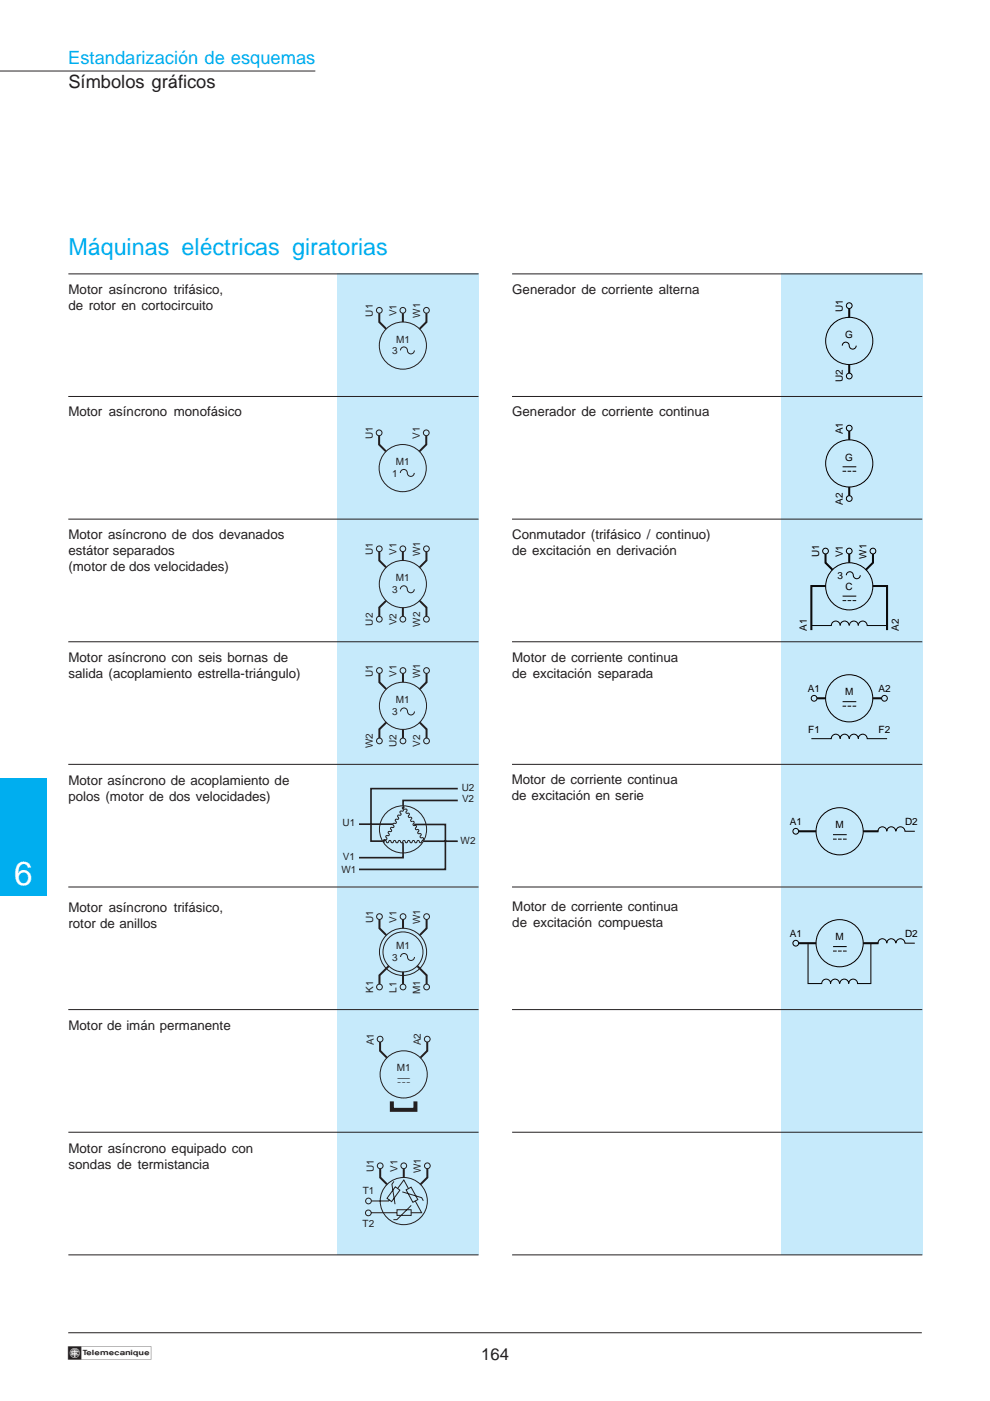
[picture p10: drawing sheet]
<svg xmlns="http://www.w3.org/2000/svg" width="210mm" height="297mm" viewBox="0 0 210 297" stroke-linecap="round" stroke-linejoin="round" font-family="sans-serif">
<path d="M14.5 282.6h180.9" fill="none" stroke="#231f20" stroke-width=".21"/>
<path d="M0 165h10v25h-10z" fill="#00aeef"/>
<path d="M0 15.1h66.9" fill="none" stroke="#231f20" stroke-width=".21"/>
<g fill="#c6eafb">
<path d="M165.6 58h30v208h-30z"/>
<path d="M71.5 58h30v208h-30z"/>
</g>
<g fill="none" stroke="#231f20" stroke-width=".21">
<path d="M14.5 58.1h87M108.6 58.1h87M84.9 74.3a.79 .79 0 0 1 .9-.7 .79 .79 0 0 1 .6 1 .74 .74 0 0 0 .9 .4 .74 .74 0 0 0 .6-.7M14.5 84.1h87M108.6 84.1h86.9M14.5 110.1h87M84.9 100.3a.79 .79 0 0 1 .9-.8 .79 .79 0 0 1 .6 1.1 .74 .74 0 0 0 .8 .4 .74 .74 0 0 0 .6-.7M108.6 110.1h86.9M14.5 136.1h87M84.9 124.9a.79 .79 0 0 1 .9-.7 .79 .79 0 0 1 .6 1 .74 .74 0 0 0 .8 .5 .74 .74 0 0 0 .6-.8M108.6 136.1h86.9M84.9 150.8a.79 .79 0 0 1 1-.7 .79 .79 0 0 1 .6 1 .74 .74 0 0 0 .8 .5 .74 .74 0 0 0 .6-.8"/>
<path d="M14.5 162.1h87M85.3 171.2l.4-.1-.1 .4 .7 .1-.2 .7 .7 .2-.2 .7 .7 .2-.2 .7 .7 .1-.2 .7 .7 .2-.2 .7 .7 .2-.2 .7 .7 .1-.2 .7 .7 .2-.5 .9h-.3l-.3-.4-.5 .5-.5-.5-.5 .5-.5-.5-.5 .5-.6-.5-.4 .5-.5-.5-.5 .5-.5-.5-.5 .5-.5-.5-.5 .5-.4-.4h-.3l-.1 .2-.1-.2 .2-.3 .5-.1-.2-.6 .7-.2-.2-.7 .7-.2-.2-.7 .7-.2-.2-.6 .7-.2-.2-.7 .7-.2-.2-.7 .7-.2-.2-.6 .7-.2zM108.6 162.1h86.9M14.5 188.1h87M108.6 188.1h86.9M14.5 214.1h87M84.9 202.9a.79 .79 0 0 1 1-.7 .79 .79 0 0 1 .6 1 .74 .74 0 0 0 .8 .4 .74 .74 0 0 0 .6-.7M108.6 214.1h86.9M14.5 240.1h87M78.7 257.1h5.5M82.6 254.4l-.2 .2h-3.7M83.5 250.5l-.4 .6 .7 4.2"/>
<path d="M83.8 251.6l1 .7-1.8 2.5-.9-.7zM84.2 256.5h3v1.2h-3zM84.3 252l1.3-1.8 1 1.8M85.3 252.7l4.1 1.2 .4 .7M86.1 252.3l1.1-.6 1.4 2.6-1.1 .6zM87.2 255.6l-3.1 3h-.7M88 254.6l1.4 2.5h-2.2M108.6 240.1h87M14.5 266.1h87M108.6 266.1h87"/>
<circle cx="80.4" cy="65.8" r=".61"/>
<circle cx="85.4" cy="65.8" r=".61"/>
<circle cx="85.4" cy="73.3" r="5"/>
<circle cx="90.4" cy="65.8" r=".61"/>
<circle cx="80.4" cy="91.8" r=".61"/>
<circle cx="85.4" cy="99.2" r="5"/>
<circle cx="90.4" cy="91.8" r=".61"/>
<circle cx="80.4" cy="116.4" r=".61"/>
<circle cx="85.4" cy="116.4" r=".61"/>
<circle cx="90.4" cy="116.4" r=".61"/>
<circle cx="80.4" cy="131.3" r=".61"/>
<circle cx="85.4" cy="131.3" r=".61"/>
<circle cx="85.4" cy="123.8" r="5"/>
<circle cx="90.4" cy="131.3" r=".61"/>
<circle cx="80.4" cy="157.1" r=".61"/>
<circle cx="80.4" cy="142.2" r=".61"/>
<circle cx="85.4" cy="157.1" r=".61"/>
<circle cx="85.4" cy="142.2" r=".61"/>
<circle cx="85.4" cy="149.6" r="5"/>
<circle cx="90.4" cy="157.1" r=".61"/>
<circle cx="90.4" cy="142.2" r=".61"/>
<circle cx="85.5" cy="175.8" r="5"/>
<circle cx="80.5" cy="194.3" r=".61"/>
<circle cx="85.5" cy="194.3" r=".61"/>
<circle cx="90.5" cy="194.3" r=".61"/>
<circle cx="80.5" cy="209.3" r=".61"/>
<circle cx="85.4" cy="201.8" r="4.2"/>
<circle cx="85.5" cy="209.3" r=".61"/>
<circle cx="85.5" cy="201.8" r="5"/>
<circle cx="90.5" cy="209.3" r=".61"/>
<circle cx="80.6" cy="220.3" r=".61"/>
<circle cx="85.6" cy="227.8" r="5"/>
<circle cx="90.6" cy="220.3" r=".61"/>
<circle cx="78.1" cy="257.2" r=".61"/>
<circle cx="78.1" cy="254.6" r=".61"/>
<circle cx="80.6" cy="247.2" r=".61"/>
<circle cx="85.6" cy="247.2" r=".61"/>
<circle cx="85.6" cy="254.7" r="5"/>
<circle cx="90.6" cy="247.2" r=".61"/>
</g>
<g fill="none" stroke="#000" stroke-width=".21">
<path d="M178.6 73.3a.79 .79 0 0 1 .9-.7 .79 .79 0 0 1 .6 1 .74 .74 0 0 0 .8 .4 .74 .74 0 0 0 .6-.7M178.6 99h3M178.6 126.4h3M179.4 122a.79 .79 0 0 1 1-.8 .79 .79 0 0 1 .6 1.1 .74 .74 0 0 0 .8 .4 .74 .74 0 0 0 .6-.7M180 132.6a.94 .94 0 0 0-.9-.9 .94 .94 0 0 0-1 .9 .94 .94 0 0 0-.9-.9 .94 .94 0 0 0-.9 .9h-4.3M180.1 132.6a.94 .94 0 0 1 .9-.9 .94 .94 0 0 1 1 .9 .94 .94 0 0 1 .9-.9 .94 .94 0 0 1 1 .9h4.2M178.6 148.8h3M180 156.6a.94 .94 0 0 0-.9-.9 .94 .94 0 0 0-1 .9 .94 .94 0 0 0-.9-.9 .94 .94 0 0 0-.9 .9h-4.3M180.1 156.6a.94 .94 0 0 1 .9-.9 .94 .94 0 0 1 1 .9 .94 .94 0 0 1 .9-.9 .94 .94 0 0 1 1 .9h4.2M176.6 177h2.9M189.9 176.2a.94 .94 0 0 0-.9-.9 .94 .94 0 0 0-1 .9 .94 .94 0 0 0-.9-.9 .94 .94 0 0 0-1 .9M190 176.2a.94 .94 0 0 1 .9-.9 .94 .94 0 0 1 1 .9h2.1"/>
<path d="M171.3 200v8.5h2.9a.94 .94 0 0 1 1-.9 .94 .94 0 0 1 .9 .9 .94 .94 0 0 1 .9-.9 .94 .94 0 0 1 1 .9M184.6 200v8.5h-2.8a.94 .94 0 0 0-.9-.9 .94 .94 0 0 0-1 .9 .94 .94 0 0 0-.9-.9 .94 .94 0 0 0-.9 .9M189.9 200a.94 .94 0 0 0-.9-1 .94 .94 0 0 0-1 1 .94 .94 0 0 0-.9-1 .94 .94 0 0 0-1 1M190 200a.94 .94 0 0 1 .9-1 .94 .94 0 0 1 1 1h2.1M176.6 200.7h2.9"/>
<circle cx="180.1" cy="64.8" r=".61"/>
<circle cx="180.1" cy="79.7" r=".61"/>
<circle cx="180.1" cy="72.3" r="5"/>
<circle cx="180.1" cy="90.8" r=".61"/>
<circle cx="180.1" cy="98.3" r="5"/>
<circle cx="175" cy="116.8" r=".61"/>
<circle cx="180.1" cy="105.7" r=".61"/>
<circle cx="180.1" cy="116.8" r=".61"/>
<circle cx="185.1" cy="116.8" r=".61"/>
<circle cx="180.1" cy="124.3" r="5"/>
<circle cx="172.6" cy="148.1" r=".61"/>
<circle cx="180" cy="148.1" r="5"/>
<circle cx="187.5" cy="148.1" r=".61"/>
<circle cx="168.7" cy="176.2" r=".61"/>
<circle cx="178" cy="176.2" r="5"/>
<circle cx="168.7" cy="200" r=".61"/>
<circle cx="178" cy="200" r="5"/>
</g>
<g fill="none" stroke="#000" stroke-width=".42">
<path d="M180.1 65.4v1.9M180.1 77.3v1.8M180.1 91.4v1.9M175 117.4v1.9l1.5 1.5M180.1 103.2v1.9M180.1 117.4v1.9M185.1 117.4v1.9l-1.5 1.5M175.1 124.2h-3.1v9.4M185.1 124.2h3v9.4M173.2 148.1h1.9M185 148.1h1.9M169.3 176.2h3.7"/>
<path d="M183 176.2h3.3M169.3 200h3.7M183 200h3.3"/>
</g>
<path d="M178.6 99.9h3M178.6 127.3h3M178.6 149.7h3M176.6 177.9h2.9M176.6 201.6h2.9" fill="none" stroke="#000" stroke-width=".21" stroke-dasharray=".8 .3" stroke-linecap="butt"/>
<path d="M76.1 174.7h7.2M85.4 178.6l.1 3.2h-9.4M87.8 174.8h6.6v9.5h-18.3M89.8 178.4h7.3M97.1 169.7h-11.6v1.2M97.1 167.2h-18.4v11.1h2.4" fill="none" stroke="#231f20" stroke-width=".35"/>
<path d="M83.1 233.5v1.8h5v-1.8" fill="none" stroke="#231f20" stroke-width=".85" stroke-linecap="butt"/>
<g fill="none" stroke="#231f20" stroke-width=".42">
<path d="M80.4 66.4v1.9l1.5 1.4M85.4 66.4v1.9M90.4 66.4v1.9l-1.4 1.4M80.4 92.4v1.9l1.4 1.4M90.4 92.4v1.9l-1.5 1.4M80.4 117v1.8l1.5 1.5M85.4 117v1.8M90.4 117v1.8l-1.4 1.5M81.9 127.3l-1.5 1.5v1.9M85.4 128.8v1.9M89 127.4l1.4 1.4v1.9M80.4 142.8v1.9l1.5 1.4"/>
<path d="M81.9 153.2l-1.5 1.4v1.9M85.4 142.8v1.8M85.4 154.6v1.9M89 153.2l1.4 1.4v1.9M90.4 142.8v1.9l-1.4 1.4M80.5 194.9v1.9l1.4 1.5M85.5 194.9v1.9M90.5 194.9v1.9l-1.5 1.5M82.4 204.8l-1.9 2v1.9M85.5 206.1v2.6M88.5 204.8l2 2v1.9M80.6 220.9v1.9l1.4 1.4"/>
<path d="M90.6 220.9v1.9l-1.5 1.4M80.6 247.8v1.9l1.5 1.4M85.6 247.8v1.9M90.6 247.8v1.9l-1.4 1.4"/>
</g>
<text font-size="7.1" fill="#fff" x="3" y="187.7">6</text>
<text font-size="4.9" fill="#00aeef" x="14.5" y="54">Máquinas eléctricas giratorias</text>
<text font-size="3.9" fill="#00aeef" x="14.5" y="13.6">Estandarización de esquemas</text>
<text font-size="3.9" fill="#231f20" x="14.5" y="18.6">Símbolos gráficos</text>
<text font-size="3.5" fill="#231f20" x="102" y="288.3">164</text>
<g font-size="2.8" fill="#231f20">
<text x="14.5" y="62.3">Motor asíncrono trifásico,</text>
<text x="14.5" y="65.7">de rotor en cortocircuito</text>
<text x="108.6" y="62.3">Generador de corriente alterna</text>
<text x="14.5" y="88.3">Motor asíncrono monofásico</text>
<text x="108.6" y="88.2">Generador de corriente continua</text>
<text x="14.5" y="117.7">estátor separados</text>
<text x="14.5" y="114.3">Motor asíncrono de dos devanados</text>
<text x="108.6" y="114.3">Conmutador (trifásico / continuo)</text>
<text x="108.6" y="117.7">de excitación en derivación</text>
<text x="14.5" y="121.1">(motor de dos velocidades)</text>
<text x="14.5" y="143.8">salida (acoplamiento estrella-triángulo)</text>
<text x="14.5" y="140.4">Motor asíncrono con seis bornas de</text>
<text x="108.6" y="140.3">Motor de corriente continua</text>
<text x="108.6" y="143.7">de excitación separada</text>
<text x="14.5" y="166.4">Motor asíncrono de acoplamiento de</text>
<text x="108.5" y="166.2">Motor de corriente continua</text>
<text x="14.5" y="169.8">polos (motor de dos velocidades)</text>
<text x="108.5" y="169.6">de excitación en serie</text>
<text x="14.5" y="193.3">Motor asíncrono trifásico,</text>
<text x="14.5" y="196.7">rotor de anillos</text>
<text x="108.6" y="193.2">Motor de corriente continua</text>
<text x="108.6" y="196.6">de excitación compuesta</text>
<text x="14.5" y="218.4">Motor de imán permanente</text>
<text x="14.5" y="244.4">Motor asíncrono equipado con</text>
<text x="14.5" y="247.8">sondas de termistancia</text>
<text x="14.5" y="287.8">†</text>
</g>
<text font-size="2.6" fill="#231f20" x="84.3" y="229.6">a</text>
<g font-size="2.1" fill="#231f20">
<text x="79.1" y="67.1" transform="rotate(-90 79.1 67.1)">U1</text>
<text x="84.1" y="67.1" transform="rotate(-90 84.1 67.1)">V1</text>
<text x="89.1" y="67.4" transform="rotate(-90 89.1 67.4)">W1</text>
<text x="83.2" y="75.1">3</text>
<text x="84" y="72.6">M1</text>
<text x="79" y="93.1" transform="rotate(-90 79 93.1)">U1</text>
<text x="89" y="93.1" transform="rotate(-90 89 93.1)">V1</text>
<text x="83.1" y="101.1">1</text>
<text x="83.9" y="98.6">M1</text>
<text x="79.1" y="117.7" transform="rotate(-90 79.1 117.7)">U1</text>
<text x="84.1" y="117.7" transform="rotate(-90 84.1 117.7)">V1</text>
<text x="89.1" y="117.9" transform="rotate(-90 89.1 117.9)">W1</text>
<text x="83.1" y="125.7">3</text>
<text x="83.9" y="123.2">M1</text>
<text x="79.1" y="132.6" transform="rotate(-90 79.1 132.6)">U2</text>
<text x="84.1" y="132.6" transform="rotate(-90 84.1 132.6)">V2</text>
<text x="89.1" y="132.9" transform="rotate(-90 89.1 132.9)">W2</text>
<text x="79.1" y="143.5" transform="rotate(-90 79.1 143.5)">U1</text>
<text x="84.1" y="143.5" transform="rotate(-90 84.1 143.5)">V1</text>
<text x="89.1" y="143.8" transform="rotate(-90 89.1 143.8)">W1</text>
<text x="84" y="149">M1</text>
<text x="83.1" y="151.5">3</text>
<text x="79.1" y="158.7" transform="rotate(-90 79.1 158.7)">W2</text>
<text x="84.1" y="158.4" transform="rotate(-90 84.1 158.4)">U2</text>
<text x="89.1" y="158.4" transform="rotate(-90 89.1 158.4)">V2</text>
<text x="97.9" y="167.7">U2</text>
<text x="98" y="170.1">V2</text>
<text x="72.6" y="175.2">U1</text>
<text x="97.7" y="178.9">W2</text>
<text x="72.4" y="185">W1</text>
<text x="72.7" y="182.3">V1</text>
<text x="79.1" y="195.7" transform="rotate(-90 79.1 195.7)">U1</text>
<text x="84.1" y="195.6" transform="rotate(-90 84.1 195.6)">V1</text>
<text x="89.1" y="195.9" transform="rotate(-90 89.1 195.9)">W1</text>
<text x="83.2" y="203.7">3</text>
<text x="84" y="201.2">M1</text>
<text x="79.1" y="210.6" transform="rotate(-90 79.1 210.6)">K1</text>
<text x="84.1" y="210.4" transform="rotate(-90 84.1 210.4)">L1</text>
<text x="89.1" y="210.7" transform="rotate(-90 89.1 210.7)">M1</text>
<text x="79.2" y="221.6" transform="rotate(-90 79.2 221.6)">A1</text>
<text x="89.2" y="221.6" transform="rotate(-90 89.2 221.6)">A2</text>
<text x="84.1" y="227.2">M1</text>
<text x="79.3" y="248.5" transform="rotate(-90 79.3 248.5)">U1</text>
<text x="84.3" y="248.5" transform="rotate(-90 84.3 248.5)">V1</text>
<text x="89.2" y="248.8" transform="rotate(-90 89.2 248.8)">W1</text>
<text x="76.9" y="253.2">T1</text>
<text x="76.9" y="260.1">T2</text>
</g>
<g font-size="2.1">
<text x="178.7" y="66.2" transform="rotate(-90 178.7 66.2)">U1</text>
<text x="179.2" y="71.7">G</text>
<text x="178.7" y="81.1" transform="rotate(-90 178.7 81.1)">U2</text>
<text x="178.7" y="92.1" transform="rotate(-90 178.7 92.1)">A1</text>
<text x="179.2" y="97.7">G</text>
<text x="178.7" y="107" transform="rotate(-90 178.7 107)">A2</text>
<text x="173.7" y="118.2" transform="rotate(-90 173.7 118.2)">U1</text>
<text x="178.7" y="118.1" transform="rotate(-90 178.7 118.1)">V1</text>
<text x="183.7" y="118.4" transform="rotate(-90 183.7 118.4)">W1</text>
<text x="177.6" y="122.7">3</text>
<text x="179.3" y="125.1">C</text>
<text x="171.1" y="133.7" transform="rotate(-90 171.1 133.7)">A1</text>
<text x="190.6" y="133.7" transform="rotate(-90 190.6 133.7)">A2</text>
<text x="171.3" y="146.7">A1</text>
<text x="179.2" y="147.5">M</text>
<text x="186.2" y="146.7">A2</text>
<text x="171.4" y="155.4">F1</text>
<text x="186.3" y="155.4">F2</text>
<text x="167.4" y="174.9">A1</text>
<text x="177.1" y="175.7">M</text>
<text x="191.9" y="174.9">D2</text>
<text x="167.4" y="198.6">A1</text>
<text x="177.1" y="199.4">M</text>
<text x="191.9" y="198.6">D2</text>
</g>
</svg>
